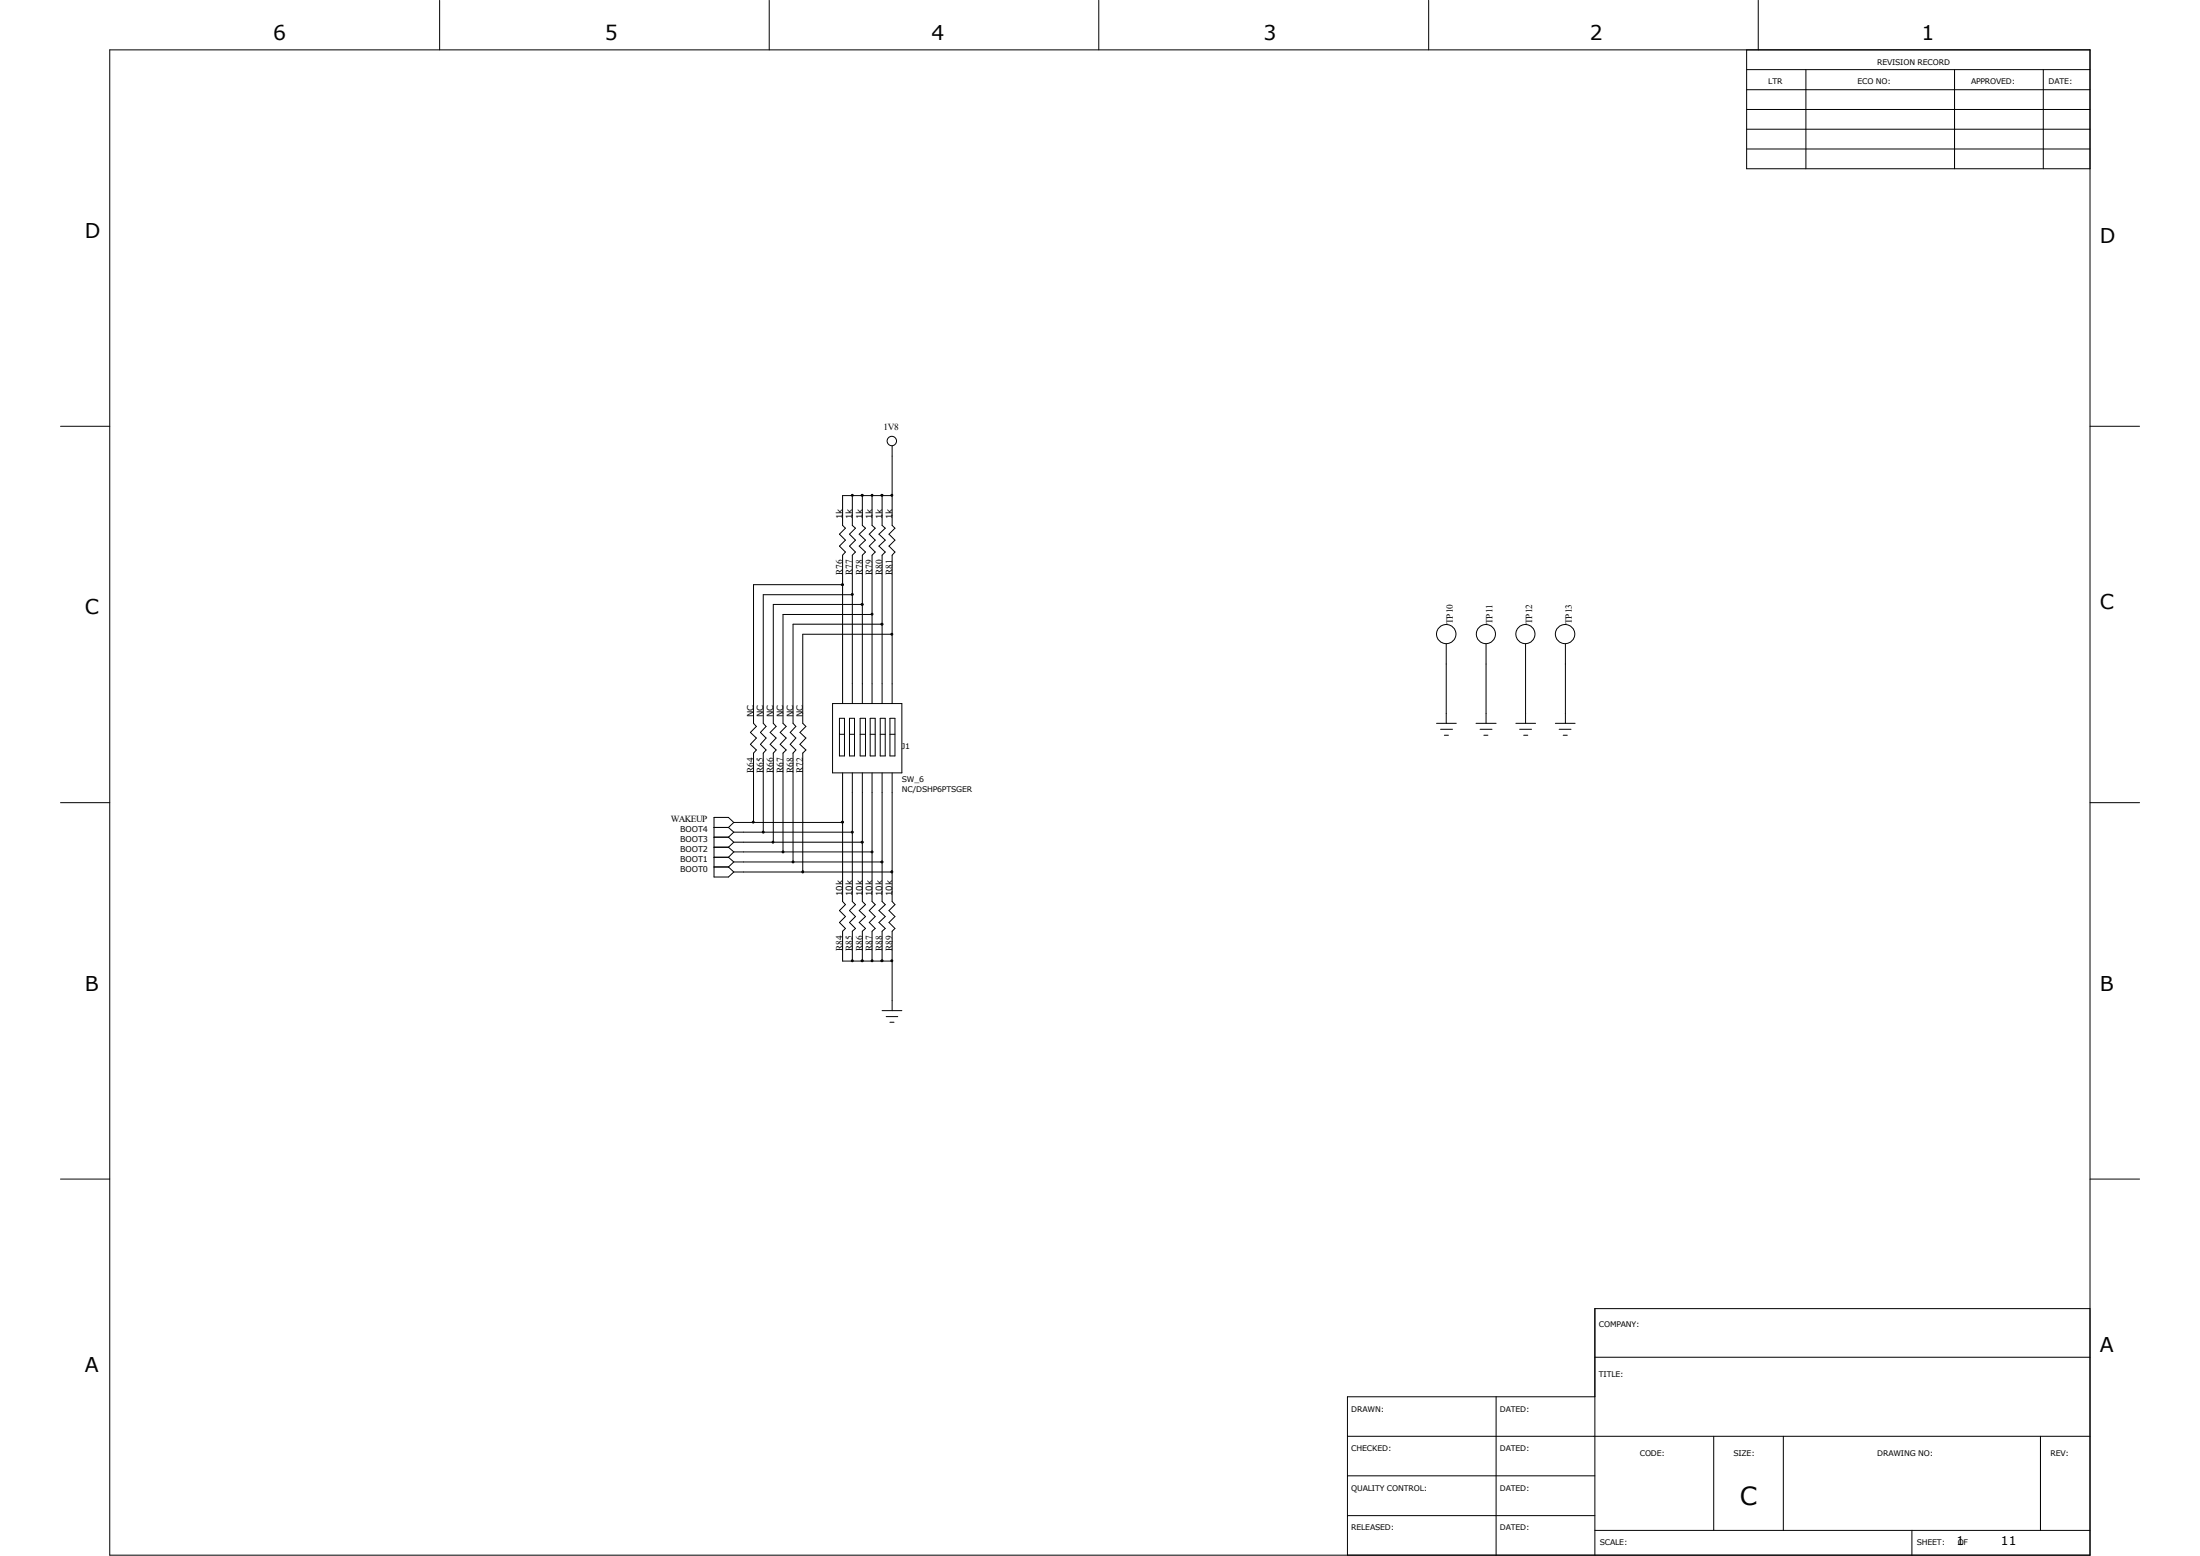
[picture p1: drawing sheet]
<svg xmlns="http://www.w3.org/2000/svg" width="297mm" height="210mm" viewBox="0 0 297 210" stroke-linecap="round" stroke-linejoin="round" font-family="sans-serif">
<g fill="none" stroke="#000" stroke-width=".14">
<path d="M14.8 6.7h267.4v203.2h-267.4zM59.4 0v6.7M103.8 0v6.7M148.3 0v6.7M192.9 0v6.7M235.8 14.8h46.4M235.8 9.4h46.4M235.8 12.1h46.4M235.8 17.4h46.4M235.8 6.7v16.1h46.4M237.4 0v6.7M243.8 9.4v13.4"/>
<path d="M263.9 9.4v13.4M275.8 9.4v13.4M235.8 20.1h46.4M8.2 57.5h6.6M282.2 57.5h6.6M113.6 78.8h.2v.2h-.2zM113.7 78.9h-12v18.7l.4 .4-.8 .8 .8 .8-.8 .9 .8 .7-.4 .4v9.4M115.1 66.9v4l.4 .4-.8 .8 .8 .8-.8 .8 .8 .8-.4 .4v20.1M116.3 66.8h.2v.1h-.2zM116.4 66.9v4l.4 .4-.8 .8 .8 .8-.8 .8 .8 .8-.4 .4v20.1M117.7 66.9v4l.5 .4-.9 .8 .9 .8-.9 .8 .9 .8-.5 .4v20.1M119 66.8h.2v.1h-.2z"/>
<path d="M119.1 66.9v4l.4 .4-.8 .8 .8 .8-.8 .8 .8 .8-.4 .4v20.1M120.4 66.9h-6.7v4l.4 .4-.8 .8 .8 .8-.8 .8 .8 .8-.4 .4v20.1M120.4 60.2v10.7l.4 .4-.8 .8 .8 .8-.8 .8 .8 .8-.4 .4v20.1M112.4 95h9.4v9.3h-9.4zM113.3 96.9h.7v5.1h-.7zM113.3 99.1h.7M114.7 96.9h.7v5.1h-.7zM114.7 99.1h.7M115.1 80.3h-12.1v17.3l.4 .4-.7 .8 .7 .8-.7 .9 .7 .7-.4 .4v10.7M116.1 96.9h.7v5.1h-.7zM116.1 99.1h.7M116.3 81.5h.2v.2h-.2z"/>
<path d="M116.4 81.6h-12v16l.4 .4-.8 .8 .8 .8-.8 .9 .8 .7-.4 .4v12.1M117.5 96.9h.7v5.1h-.7zM117.5 99.1h.7M117.7 82.9h-12v14.7l.4 .4-.8 .8 .8 .8-.8 .9 .8 .7-.4 .4v13.4M118.8 96.9h.7v5.1h-.7zM118.8 99.1h.7M119 84.2h.2v.1h-.2zM119.1 84.2h-12v13.4l.3 .4-.7 .8 .7 .8-.7 .9 .7 .7-.3 .4v14.7M120.1 96.9h.7v5.1h-.7zM120.1 99.1h.7M120.4 85.6h-12v12l.4 .4-.8 .8 .8 .8-.8 .9 .8 .7-.4 .4v16.1M193.9 97.6h2.7"/>
<path d="M194.5 98.4h1.6M195 99.2h.5M195.2 86.9v10.7M199.3 97.6h2.7M199.8 98.4h1.6M200.3 99.2h.6M200.6 86.9v10.7M204.6 97.6h2.7M205.1 98.4h1.7M205.7 99.2h.5M206 86.9v10.7M210 97.6h2.6"/>
<path d="M210.5 98.4h1.6M211 99.2h.6M211.3 86.9v10.7M8.2 108.3h6.6M96.4 111.7h1.9M96.4 113h1.9M96.4 114.3h1.9M96.4 115.7h1.9M96.4 117h1.9M98.3 111.7l.8 .6M98.3 113l.8 .7M98.3 114.3l.8 .7"/>
<path d="M98.3 115.7l.8 .6M98.3 117l.8 .7M99.1 111h14.6M99.1 111l-.8 .7M99.1 111l-.8-.7h-1.9v8.1h1.9l.8-.7M99.1 112.3h16M99.1 112.3l-.8 .7M99.1 113.7h17.3M99.1 113.7l-.8 .6M99.1 115h18.6M99.1 115l-.8 .7M99.1 116.3h20"/>
<path d="M99.1 116.3l-.8 .7M99.1 117.7h21.3M113.6 110.9h.2v.1h-.2zM113.7 104.3v17.4l.4 .4-.8 .8 .8 .8-.8 .8 .8 .8-.4 .4v4h6.7M115.1 104.3v17.4l.4 .4-.8 .8 .8 .8-.8 .8 .8 .8-.4 .4v4M116.3 113.6h.2v.2h-.2zM116.4 104.3v17.4l.4 .4-.8 .8 .8 .8-.8 .8 .8 .8-.4 .4v4M117.7 104.3v17.4l.5 .4-.9 .8 .9 .8-.9 .8 .9 .8-.5 .4v4M119 116.2h.2v.2h-.2zM119.1 104.3v17.4l.4 .4-.8 .8 .8 .8-.8 .8 .8 .8-.4 .4v4M120.4 104.3v17.4l.4 .4-.8 .8 .8 .8-.8 .8 .8 .8-.4 .4v10.7M282.2 108.3h6.6"/>
<path d="M116.3 129.6h.2v.2h-.2zM119 129.6h.2v.2h-.2zM119.1 136.4h2.7M119.6 137.2h1.6M120.1 138h.6M8.2 159.1h6.6M282.2 159.1h6.6M282.2 176.6h-66.9v33.3M181.9 193.8h100.3M181.9 199.2h33.4M202 188.5v21.4M215.3 183.2h66.9"/>
<path d="M215.3 188.5h-33.4v21.4M231.4 193.8v12.7M240.7 193.8v12.7M275.5 193.8v12.7M181.9 204.6h33.4M215.3 206.5h66.9M258.1 206.5v3.4"/>
<circle cx="120.4" cy="59.5" r=".63"/>
<circle cx="115.1" cy="66.8" r=".13"/>
<circle cx="117.7" cy="66.8" r=".13"/>
<circle cx="120.4" cy="66.8" r=".13"/>
<circle cx="115.1" cy="80.2" r=".13"/>
<circle cx="117.7" cy="82.9" r=".13"/>
<circle cx="120.4" cy="85.6" r=".13"/>
<circle cx="195.3" cy="85.6" r="1.3"/>
<circle cx="200.6" cy="85.6" r="1.29"/>
<circle cx="205.9" cy="85.6" r="1.29"/>
<circle cx="211.3" cy="85.6" r="1.3"/>
<circle cx="101.7" cy="111" r=".13"/>
<circle cx="103" cy="112.3" r=".13"/>
<circle cx="104.4" cy="113.7" r=".13"/>
<circle cx="105.7" cy="115" r=".13"/>
<circle cx="107.1" cy="116.3" r=".13"/>
<circle cx="108.4" cy="117.7" r=".14"/>
<circle cx="115.1" cy="112.3" r=".13"/>
<circle cx="117.7" cy="115" r=".13"/>
<circle cx="120.4" cy="117.7" r=".14"/>
<circle cx="115.1" cy="129.7" r=".13"/>
<circle cx="117.7" cy="129.7" r=".13"/>
<circle cx="120.4" cy="129.7" r=".13"/>
</g>
<g fill="#000">
<path d="M113.6 78.8h.2v.2h-.2z" fill-rule="evenodd"/>
<path d="M116.3 66.8h.2v.1h-.2z" fill-rule="evenodd"/>
<path d="M119 66.8h.2v.1h-.2z" fill-rule="evenodd"/>
<path d="M116.3 81.5h.2v.2h-.2z" fill-rule="evenodd"/>
<path d="M119 84.2h.2v.1h-.2z" fill-rule="evenodd"/>
<path d="M113.6 110.9h.2v.1h-.2z" fill-rule="evenodd"/>
<path d="M116.3 113.6h.2v.2h-.2z" fill-rule="evenodd"/>
<path d="M119 116.2h.2v.2h-.2z" fill-rule="evenodd"/>
<path d="M116.3 129.6h.2v.2h-.2z" fill-rule="evenodd"/>
<path d="M119 129.6h.2v.2h-.2z" fill-rule="evenodd"/>
<circle cx="115.1" cy="66.8" r=".13"/>
<circle cx="117.7" cy="66.8" r=".13"/>
<circle cx="120.4" cy="66.8" r=".13"/>
<circle cx="115.1" cy="80.2" r=".13"/>
<circle cx="117.7" cy="82.9" r=".13"/>
<circle cx="120.4" cy="85.6" r=".13"/>
<circle cx="101.7" cy="111" r=".13"/>
<circle cx="103" cy="112.3" r=".13"/>
<circle cx="104.4" cy="113.7" r=".13"/>
<circle cx="105.7" cy="115" r=".13"/>
<circle cx="107.1" cy="116.3" r=".13"/>
<circle cx="108.4" cy="117.7" r=".14"/>
<circle cx="115.1" cy="112.3" r=".13"/>
<circle cx="117.7" cy="115" r=".13"/>
<circle cx="120.4" cy="117.7" r=".14"/>
<circle cx="115.1" cy="129.7" r=".13"/>
<circle cx="117.7" cy="129.7" r=".13"/>
<circle cx="120.4" cy="129.7" r=".13"/>
</g>
<text font-size="3.4" x="234.9" y="203.2">C</text>
<g font-size="2.8">
<text x="36.9" y="5.4">6</text>
<text x="81.7" y="5.4">5</text>
<text x="125.8" y="5.4">4</text>
<text x="170.6" y="5.4">3</text>
<text x="214.6" y="5.4">2</text>
<text x="259.4" y="5.4">1</text>
<text x="11.5" y="32.1">D</text>
<text x="283.5" y="32.8">D</text>
<text x="11.5" y="82.9">C</text>
<text x="283.5" y="82.3">C</text>
<text x="11.5" y="133.7">B</text>
<text x="283.5" y="133.7">B</text>
<text x="11.5" y="185.2">A</text>
<text x="283.5" y="182.5">A</text>
</g>
<g font-size="1.6">
<text x="264.1" y="208.5">1</text>
<text x="270.1" y="208.5">11</text>
</g>
<g font-size="1.3">
<text x="119.3" y="58">1V8</text>
<text x="113.7" y="77.6" transform="rotate(-90 113.7 77.6)">R76</text>
<text x="115.1" y="77.6" transform="rotate(-90 115.1 77.6)">R77</text>
<text x="116.4" y="77.6" transform="rotate(-90 116.4 77.6)">R78</text>
<text x="117.7" y="77.6" transform="rotate(-90 117.7 77.6)">R79</text>
<text x="119.1" y="77.6" transform="rotate(-90 119.1 77.6)">R80</text>
<text x="120.4" y="77.6" transform="rotate(-90 120.4 77.6)">R81</text>
<text x="196.1" y="84.2" transform="rotate(-90 196.1 84.2)">TP10</text>
<text x="201.5" y="84.2" transform="rotate(-90 201.5 84.2)">TP11</text>
<text x="206.8" y="84.2" transform="rotate(-90 206.8 84.2)">TP12</text>
<text x="212.2" y="84.2" transform="rotate(-90 212.2 84.2)">TP13</text>
<text x="101.7" y="104.3" transform="rotate(-90 101.7 104.3)">R64</text>
<text x="103" y="104.3" transform="rotate(-90 103 104.3)">R65</text>
<text x="104.4" y="104.3" transform="rotate(-90 104.4 104.3)">R66</text>
<text x="105.7" y="104.3" transform="rotate(-90 105.7 104.3)">R67</text>
<text x="107.1" y="104.3" transform="rotate(-90 107.1 104.3)">R68</text>
<text x="108.4" y="104.3" transform="rotate(-90 108.4 104.3)">R72</text>
<text x="90.6" y="111">WAKEUP</text>
<text x="113.7" y="128.4" transform="rotate(-90 113.7 128.4)">R84</text>
<text x="115.1" y="128.4" transform="rotate(-90 115.1 128.4)">R85</text>
<text x="116.4" y="128.4" transform="rotate(-90 116.4 128.4)">R86</text>
<text x="117.7" y="128.4" transform="rotate(-90 117.7 128.4)">R87</text>
<text x="119.1" y="128.4" transform="rotate(-90 119.1 128.4)">R88</text>
<text x="120.4" y="128.4" transform="rotate(-90 120.4 128.4)">R89</text>
</g>
<g font-size="1.1">
<text x="113.7" y="70.1" transform="rotate(-90 113.7 70.1)">1k</text>
<text x="115.1" y="70.1" transform="rotate(-90 115.1 70.1)">1k</text>
<text x="116.4" y="70.1" transform="rotate(-90 116.4 70.1)">1k</text>
<text x="117.7" y="70.1" transform="rotate(-90 117.7 70.1)">1k</text>
<text x="119.1" y="70.1" transform="rotate(-90 119.1 70.1)">1k</text>
<text x="120.4" y="70.1" transform="rotate(-90 120.4 70.1)">1k</text>
<text x="101.7" y="96.8" transform="rotate(-90 101.7 96.8)">NC</text>
<text x="103" y="96.8" transform="rotate(-90 103 96.8)">NC</text>
<text x="104.4" y="96.8" transform="rotate(-90 104.4 96.8)">NC</text>
<text x="105.7" y="96.8" transform="rotate(-90 105.7 96.8)">NC</text>
<text x="107.1" y="96.8" transform="rotate(-90 107.1 96.8)">NC</text>
<text x="108.4" y="96.8" transform="rotate(-90 108.4 96.8)">NC</text>
<text x="91.8" y="112.3">BOOT4</text>
<text x="91.8" y="113.7">BOOT3</text>
<text x="91.8" y="115">BOOT2</text>
<text x="91.8" y="116.3">BOOT1</text>
<text x="91.8" y="117.7">BOOT0</text>
<text x="113.7" y="120.9" transform="rotate(-90 113.7 120.9)">10k</text>
<text x="115.1" y="120.9" transform="rotate(-90 115.1 120.9)">10k</text>
<text x="116.4" y="120.9" transform="rotate(-90 116.4 120.9)">10k</text>
<text x="117.7" y="120.9" transform="rotate(-90 117.7 120.9)">10k</text>
<text x="119.1" y="120.9" transform="rotate(-90 119.1 120.9)">10k</text>
<text x="120.4" y="120.9" transform="rotate(-90 120.4 120.9)">10k</text>
</g>
<g font-size="1">
<text x="238.7" y="11.4">LTR</text>
<text x="250.7" y="11.4">ECO NO:</text>
<text x="253.4" y="8.7">REVISION RECORD</text>
<text x="266.1" y="11.4">APPROVED:</text>
<text x="276.6" y="11.4">DATE:</text>
<text x="121.8" y="101.1">J1</text>
<text x="121.8" y="105.6">SW_6</text>
<text x="121.8" y="106.9">NC/DSHP6PTSGER</text>
<text x="215.9" y="179.2">COMPANY:</text>
<text x="215.9" y="185.8">TITLE:</text>
<text x="182.4" y="190.5">DRAWN:</text>
<text x="202.5" y="190.5">DATED:</text>
<text x="182.4" y="195.9">CHECKED:</text>
<text x="202.5" y="195.9">DATED:</text>
<text x="221.4" y="196.5">CODE:</text>
<text x="234" y="196.5">SIZE:</text>
<text x="253.4" y="196.5">DRAWING NO:</text>
<text x="276.8" y="196.5">REV:</text>
<text x="182.4" y="201.2">QUALITY CONTROL:</text>
<text x="202.5" y="201.2">DATED:</text>
<text x="182.4" y="206.5">RELEASED:</text>
<text x="202.5" y="206.5">DATED:</text>
<text x="216" y="208.6">SCALE:</text>
<text x="258.8" y="208.6">SHEET:</text>
<text x="264.3" y="208.6">OF</text>
</g>
</svg>
